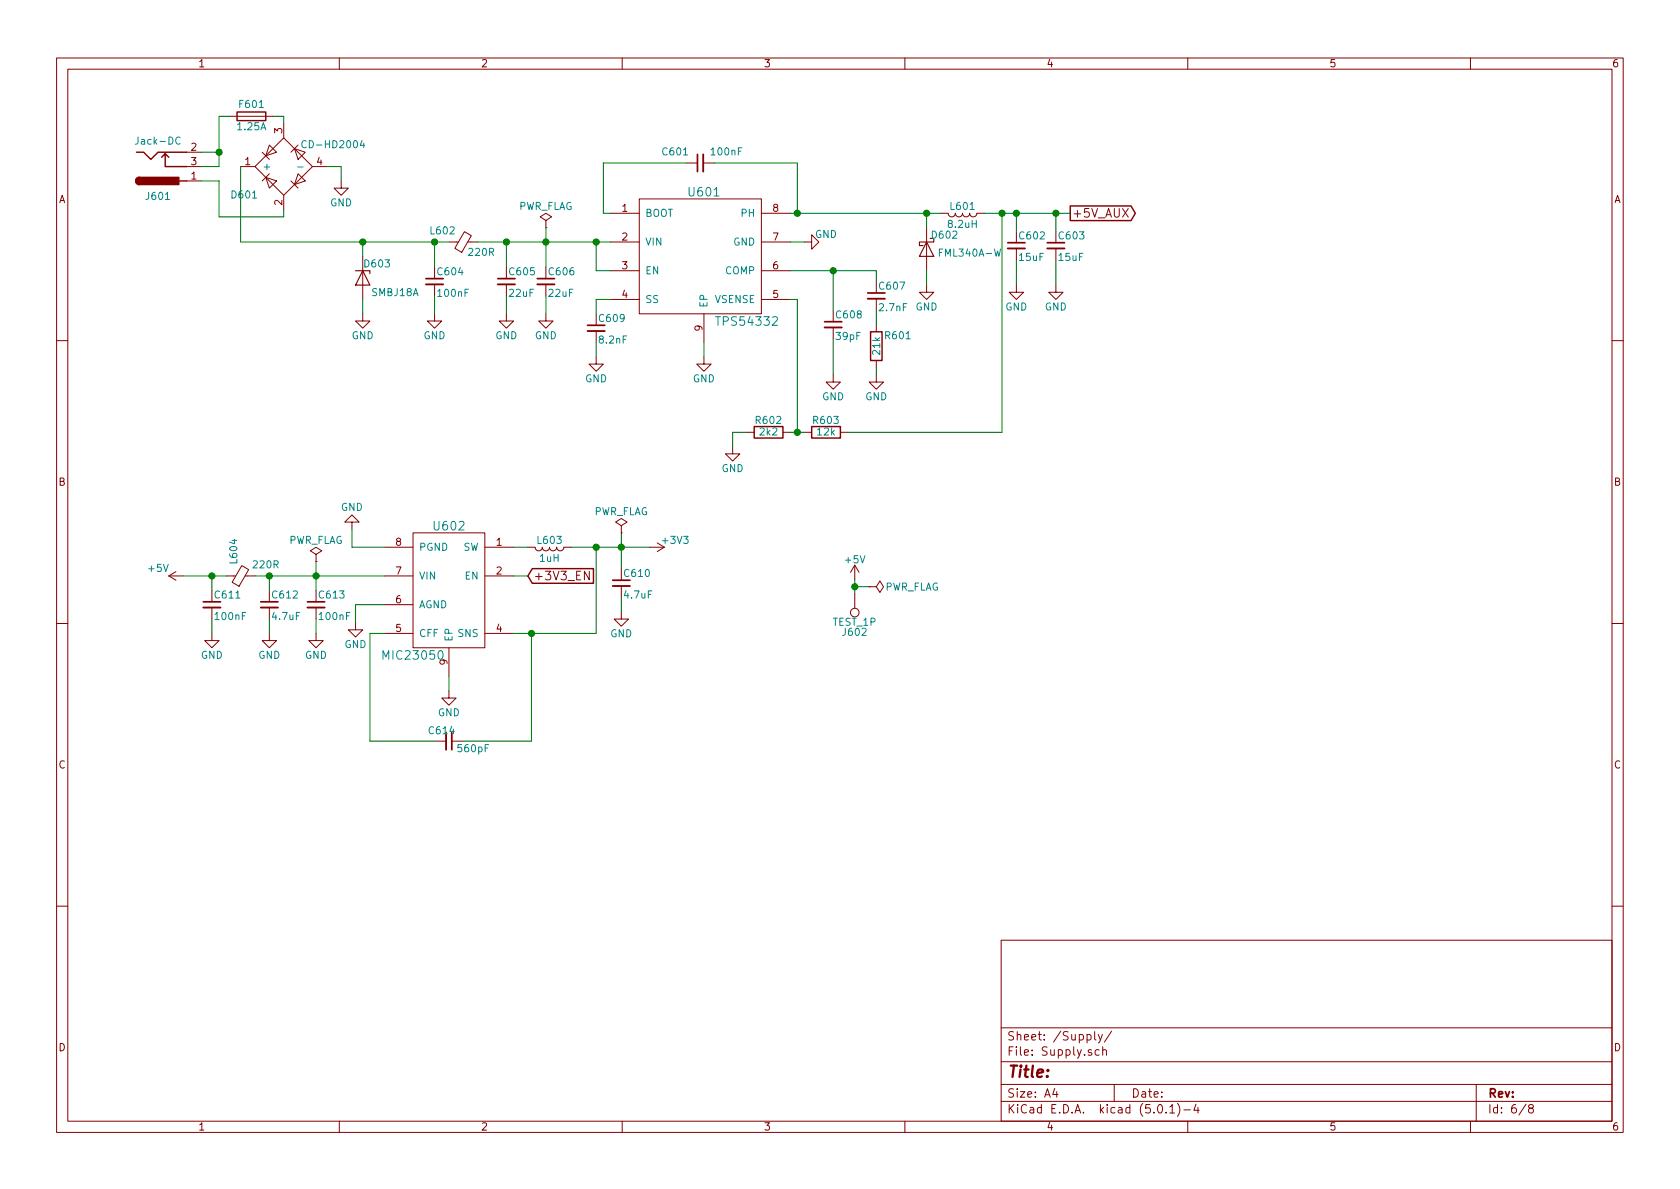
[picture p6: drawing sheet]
EESchema Schematic File Version 2
LIBS:power
LIBS:device
LIBS:switches
LIBS:relays
LIBS:motors
LIBS:transistors
LIBS:conn
LIBS:linear
LIBS:regul
LIBS:74xx
LIBS:cmos4000
LIBS:adc-dac
LIBS:memory
LIBS:xilinx
LIBS:microcontrollers
LIBS:dsp
LIBS:microchip
LIBS:analog_switches
LIBS:motorola
LIBS:texas
LIBS:intel
LIBS:audio
LIBS:interface
LIBS:digital-audio
LIBS:philips
LIBS:display
LIBS:cypress
LIBS:siliconi
LIBS:opto
LIBS:atmel
LIBS:contrib
LIBS:valves
LIBS:BOOST
LIBS:BUCK
LIBS:CODEC
LIBS:CONNECTOR
LIBS:EMI_GASKET
LIBS:LDO
LIBS:LED
LIBS:POWER_SW
LIBS:SDRAM
LIBS:STM32
LIBS:TVS_ARRAY
LIBS:LOGIC
LIBS:BATTERY
LIBS:DISCRETE
LIBS:ELECTROMECH
LIBS:WIFI
LIBS:Audio board-cache
EELAYER 25 0
EELAYER END
$Descr A4 11693 8268
encoding utf-8
Sheet 6 8
Title ""
Date ""
Rev ""
Comp ""
Comment1 ""
Comment2 ""
Comment3 ""
Comment4 ""
$EndDescr
$Comp
L Jack-DC J601
U 1 1
P 1100 1150
F 0 "J601" H 1100 1360 50  0000 C CNN
F 1 "Jack-DC" H 1100 975 50  0000 C CNN
F 2 "Connectors:BARREL_JACK" H 1150 1110 50  0001 C CNN
F 3 "" H 1150 1110 50  0001 C CNN
	1    1100 1150
	1    0    0    1   
$EndComp
$Comp
L D_Bridge_+AA- D601
U 1 1
P 1975 1150
F 0 "D601" H 2150 1350 50  0000 L CNN
F 1 "CD-HD2004" H 1400 1000 50  0000 L CNN
F 2 "Diode:SMD-4" H 1975 1150 50  0001 C CNN
F 3 "" H 1975 1150 50  0001 C CNN
	1    1975 1150
	-1   0    0    1   
$EndComp
$Comp
L GND #PWR069
U 1 1
P 2375 1250
F 0 "#PWR069" H 2375 1000 50  0001 C CNN
F 1 "GND" H 2375 1100 50  0000 C CNN
F 2 "" H 2375 1250 50  0001 C CNN
F 3 "" H 2375 1250 50  0001 C CNN
	1    2375 1250
	1    0    0    -1  
$EndComp
$Comp
L Fuse F601
U 1 1
P 1750 800
F 0 "F601" V 1830 800 50  0000 C CNN
F 1 "1.25A" V 1675 800 50  0000 C CNN
F 2 "Resistors_SMD:R_0603" V 1680 800 50  0001 C CNN
F 3 "" H 1750 800 50  0001 C CNN
	1    1750 800 
	0    -1   -1   0   
$EndComp
$Comp
L D_Zener D603
U 1 1
P 2525 1925
F 0 "D603" V 2425 2025 50  0000 C CNN
F 1 "SMBJ18A" V 2625 2150 50  0000 C CNN
F 2 "Diodes_SMD:D_SMB" H 2525 1925 50  0001 C CNN
F 3 "" H 2525 1925 50  0001 C CNN
	1    2525 1925
	0    1    1    0   
$EndComp
$Comp
L GND #PWR070
U 1 1
P 2525 2175
F 0 "#PWR070" H 2525 1925 50  0001 C CNN
F 1 "GND" H 2525 2025 50  0000 C CNN
F 2 "" H 2525 2175 50  0001 C CNN
F 3 "" H 2525 2175 50  0001 C CNN
	1    2525 2175
	1    0    0    -1  
$EndComp
$Comp
L C_Small C604
U 1 1
P 3025 1950
F 0 "C604" H 3035 2020 50  0000 L CNN
F 1 "100nF" H 3035 1870 50  0000 L CNN
F 2 "Capacitors_SMD:C_0603" H 3025 1950 50  0001 C CNN
F 3 "" H 3025 1950 50  0001 C CNN
	1    3025 1950
	1    0    0    -1  
$EndComp
$Comp
L GND #PWR071
U 1 1
P 3025 2175
F 0 "#PWR071" H 3025 1925 50  0001 C CNN
F 1 "GND" H 3025 2025 50  0000 C CNN
F 2 "" H 3025 2175 50  0001 C CNN
F 3 "" H 3025 2175 50  0001 C CNN
	1    3025 2175
	1    0    0    -1  
$EndComp
$Comp
L Ferrite_Bead_Small L602
U 1 1
P 3225 1675
F 0 "L602" V 3300 1725 50  0000 L CNN
F 1 "220R" V 3150 1450 50  0000 L CNN
F 2 "Inductors_SMD:L_0603" V 3155 1675 50  0001 C CNN
F 3 "" H 3225 1675 50  0001 C CNN
	1    3225 1675
	0    -1   -1   0   
$EndComp
$Comp
L C_Small C605
U 1 1
P 3525 1950
F 0 "C605" H 3535 2020 50  0000 L CNN
F 1 "22uF" H 3535 1870 50  0000 L CNN
F 2 "Capacitors_SMD:C_1210" H 3525 1950 50  0001 C CNN
F 3 "" H 3525 1950 50  0001 C CNN
	1    3525 1950
	1    0    0    -1  
$EndComp
$Comp
L GND #PWR072
U 1 1
P 3525 2175
F 0 "#PWR072" H 3525 1925 50  0001 C CNN
F 1 "GND" H 3525 2025 50  0000 C CNN
F 2 "" H 3525 2175 50  0001 C CNN
F 3 "" H 3525 2175 50  0001 C CNN
	1    3525 2175
	1    0    0    -1  
$EndComp
$Comp
L TPS54332 U601
U 1 1
P 4900 1775
F 0 "U601" H 4900 2225 60  0000 C CNN
F 1 "TPS54332" H 5200 1325 60  0000 C CNN
F 2 "Housings_SOIC:TI_SO-PowerPAD-8_ThermalVias" H 4600 1625 60  0001 C CNN
F 3 "" H 4600 1625 60  0001 C CNN
	1    4900 1775
	1    0    0    -1  
$EndComp
$Comp
L C_Small C601
U 1 1
P 4875 1125
F 0 "C601" V 4950 1200 50  0000 L CNN
F 1 "100nF" V 4950 825 50  0000 L CNN
F 2 "Capacitors_SMD:C_0603" H 4875 1125 50  0001 C CNN
F 3 "" H 4875 1125 50  0001 C CNN
	1    4875 1125
	0    -1   -1   0   
$EndComp
$Comp
L L L601
U 1 1
P 6700 1475
F 0 "L601" V 6650 1475 50  0000 C CNN
F 1 "8.2uH" V 6775 1475 50  0000 C CNN
F 2 "Inductors_SMD:L_Taiyo-Yuden_NR-60xx_HandSoldering" H 6700 1475 50  0001 C CNN
F 3 "" H 6700 1475 50  0001 C CNN
	1    6700 1475
	0    1    1    0   
$EndComp
$Comp
L D_Schottky D602
U 1 1
P 6450 1725
F 0 "D602" V 6350 1850 50  0000 C CNN
F 1 "FML340A-W" V 6475 2025 50  0000 C CNN
F 2 "Diodes_SMD:D_SMA" H 6450 1725 50  0001 C CNN
F 3 "" H 6450 1725 50  0001 C CNN
	1    6450 1725
	0    1    1    0   
$EndComp
$Comp
L GND #PWR073
U 1 1
P 6450 1975
F 0 "#PWR073" H 6450 1725 50  0001 C CNN
F 1 "GND" H 6450 1825 50  0000 C CNN
F 2 "" H 6450 1975 50  0001 C CNN
F 3 "" H 6450 1975 50  0001 C CNN
	1    6450 1975
	1    0    0    -1  
$EndComp
$Comp
L C_Small C602
U 1 1
P 7075 1700
F 0 "C602" H 7085 1770 50  0000 L CNN
F 1 "15uF" H 7085 1620 50  0000 L CNN
F 2 "Capacitors_SMD:C_0603" H 7075 1700 50  0001 C CNN
F 3 "" H 7075 1700 50  0001 C CNN
	1    7075 1700
	1    0    0    -1  
$EndComp
$Comp
L GND #PWR074
U 1 1
P 7350 1975
F 0 "#PWR074" H 7350 1725 50  0001 C CNN
F 1 "GND" H 7350 1825 50  0000 C CNN
F 2 "" H 7350 1975 50  0001 C CNN
F 3 "" H 7350 1975 50  0001 C CNN
	1    7350 1975
	1    0    0    -1  
$EndComp
$Comp
L C_Small C603
U 1 1
P 7350 1700
F 0 "C603" H 7360 1770 50  0000 L CNN
F 1 "15uF" H 7360 1620 50  0000 L CNN
F 2 "Capacitors_SMD:C_0603" H 7350 1700 50  0001 C CNN
F 3 "" H 7350 1700 50  0001 C CNN
	1    7350 1700
	1    0    0    -1  
$EndComp
$Comp
L GND #PWR075
U 1 1
P 7075 1975
F 0 "#PWR075" H 7075 1725 50  0001 C CNN
F 1 "GND" H 7075 1825 50  0000 C CNN
F 2 "" H 7075 1975 50  0001 C CNN
F 3 "" H 7075 1975 50  0001 C CNN
	1    7075 1975
	1    0    0    -1  
$EndComp
$Comp
L C_Small C606
U 1 1
P 3800 1950
F 0 "C606" H 3810 2020 50  0000 L CNN
F 1 "22uF" H 3810 1870 50  0000 L CNN
F 2 "Capacitors_SMD:C_1210" H 3800 1950 50  0001 C CNN
F 3 "" H 3800 1950 50  0001 C CNN
	1    3800 1950
	1    0    0    -1  
$EndComp
$Comp
L GND #PWR076
U 1 1
P 3800 2175
F 0 "#PWR076" H 3800 1925 50  0001 C CNN
F 1 "GND" H 3800 2025 50  0000 C CNN
F 2 "" H 3800 2175 50  0001 C CNN
F 3 "" H 3800 2175 50  0001 C CNN
	1    3800 2175
	1    0    0    -1  
$EndComp
$Comp
L C_Small C609
U 1 1
P 4150 2275
F 0 "C609" H 4160 2345 50  0000 L CNN
F 1 "8.2nF" H 4160 2195 50  0000 L CNN
F 2 "Capacitors_SMD:C_0603" H 4150 2275 50  0001 C CNN
F 3 "" H 4150 2275 50  0001 C CNN
	1    4150 2275
	1    0    0    -1  
$EndComp
$Comp
L GND #PWR077
U 1 1
P 4150 2475
F 0 "#PWR077" H 4150 2225 50  0001 C CNN
F 1 "GND" H 4150 2325 50  0000 C CNN
F 2 "" H 4150 2475 50  0001 C CNN
F 3 "" H 4150 2475 50  0001 C CNN
	1    4150 2475
	1    0    0    -1  
$EndComp
$Comp
L GND #PWR078
U 1 1
P 5600 1675
F 0 "#PWR078" H 5600 1425 50  0001 C CNN
F 1 "GND" V 5650 1525 50  0000 C CNN
F 2 "" H 5600 1675 50  0001 C CNN
F 3 "" H 5600 1675 50  0001 C CNN
	1    5600 1675
	0    -1   -1   0   
$EndComp
$Comp
L C_Small C607
U 1 1
P 6100 2050
F 0 "C607" H 6110 2120 50  0000 L CNN
F 1 "2.7nF" H 6110 1970 50  0000 L CNN
F 2 "Capacitors_SMD:C_0603" H 6100 2050 50  0001 C CNN
F 3 "" H 6100 2050 50  0001 C CNN
	1    6100 2050
	1    0    0    -1  
$EndComp
$Comp
L R R601
U 1 1
P 6100 2400
F 0 "R601" H 6250 2475 50  0000 C CNN
F 1 "21k" V 6100 2400 50  0000 C CNN
F 2 "Resistors_SMD:R_0603" V 6030 2400 50  0001 C CNN
F 3 "" H 6100 2400 50  0001 C CNN
	1    6100 2400
	1    0    0    -1  
$EndComp
$Comp
L GND #PWR079
U 1 1
P 6100 2600
F 0 "#PWR079" H 6100 2350 50  0001 C CNN
F 1 "GND" H 6100 2450 50  0000 C CNN
F 2 "" H 6100 2600 50  0001 C CNN
F 3 "" H 6100 2600 50  0001 C CNN
	1    6100 2600
	1    0    0    -1  
$EndComp
$Comp
L C_Small C608
U 1 1
P 5800 2250
F 0 "C608" H 5810 2320 50  0000 L CNN
F 1 "39pF" H 5810 2170 50  0000 L CNN
F 2 "Capacitors_SMD:C_0603" H 5800 2250 50  0001 C CNN
F 3 "" H 5800 2250 50  0001 C CNN
	1    5800 2250
	1    0    0    -1  
$EndComp
$Comp
L GND #PWR080
U 1 1
P 5800 2600
F 0 "#PWR080" H 5800 2350 50  0001 C CNN
F 1 "GND" H 5800 2450 50  0000 C CNN
F 2 "" H 5800 2600 50  0001 C CNN
F 3 "" H 5800 2600 50  0001 C CNN
	1    5800 2600
	1    0    0    -1  
$EndComp
$Comp
L R R603
U 1 1
P 5750 3000
F 0 "R603" V 5830 3000 50  0000 C CNN
F 1 "12k" V 5750 3000 50  0000 C CNN
F 2 "Resistors_SMD:R_0603" V 5680 3000 50  0001 C CNN
F 3 "" H 5750 3000 50  0001 C CNN
	1    5750 3000
	0    -1   -1   0   
$EndComp
$Comp
L R R602
U 1 1
P 5350 3000
F 0 "R602" V 5430 3000 50  0000 C CNN
F 1 "2k2" V 5350 3000 50  0000 C CNN
F 2 "Resistors_SMD:R_0603" V 5280 3000 50  0001 C CNN
F 3 "" H 5350 3000 50  0001 C CNN
	1    5350 3000
	0    -1   -1   0   
$EndComp
$Comp
L GND #PWR081
U 1 1
P 5100 3100
F 0 "#PWR081" H 5100 2850 50  0001 C CNN
F 1 "GND" H 5100 2950 50  0000 C CNN
F 2 "" H 5100 3100 50  0001 C CNN
F 3 "" H 5100 3100 50  0001 C CNN
	1    5100 3100
	1    0    0    -1  
$EndComp
Text GLabel 7450 1475 2    60   Output ~ 0
+5V_AUX
$Comp
L GND #PWR082
U 1 1
P 4900 2475
F 0 "#PWR082" H 4900 2225 50  0001 C CNN
F 1 "GND" H 4900 2325 50  0000 C CNN
F 2 "" H 4900 2475 50  0001 C CNN
F 3 "" H 4900 2475 50  0001 C CNN
	1    4900 2475
	1    0    0    -1  
$EndComp
$Comp
L C_Small C611
U 1 1
P 1475 4200
F 0 "C611" H 1485 4270 50  0000 L CNN
F 1 "100nF" H 1485 4120 50  0000 L CNN
F 2 "Capacitors_SMD:C_0603" H 1475 4200 50  0001 C CNN
F 3 "" H 1475 4200 50  0001 C CNN
	1    1475 4200
	1    0    0    -1  
$EndComp
$Comp
L Ferrite_Bead_Small L604
U 1 1
P 1675 4000
F 0 "L604" H 1750 4050 50  0000 L CNN
F 1 "220R" V 1750 3725 50  0000 L CNN
F 2 "Inductors_SMD:L_0603" V 1605 4000 50  0001 C CNN
F 3 "" H 1675 4000 50  0001 C CNN
	1    1675 4000
	0    -1   -1   0   
$EndComp
$Comp
L +5V #PWR083
U 1 1
P 1275 4000
F 0 "#PWR083" H 1275 3850 50  0001 C CNN
F 1 "+5V" V 1325 4175 50  0000 C CNN
F 2 "" H 1275 4000 50  0001 C CNN
F 3 "" H 1275 4000 50  0001 C CNN
	1    1275 4000
	0    -1   -1   0   
$EndComp
$Comp
L C_Small C612
U 1 1
P 1875 4200
F 0 "C612" H 1885 4270 50  0000 L CNN
F 1 "4.7uF" H 1885 4120 50  0000 L CNN
F 2 "Capacitors_SMD:C_0805" H 1875 4200 50  0001 C CNN
F 3 "" H 1875 4200 50  0001 C CNN
	1    1875 4200
	1    0    0    -1  
$EndComp
$Comp
L C_Small C613
U 1 1
P 2200 4200
F 0 "C613" H 2210 4270 50  0000 L CNN
F 1 "100nF" H 2210 4120 50  0000 L CNN
F 2 "Capacitors_SMD:C_0603" H 2200 4200 50  0001 C CNN
F 3 "" H 2200 4200 50  0001 C CNN
	1    2200 4200
	1    0    0    -1  
$EndComp
$Comp
L MIC23050 U602
U 1 1
P 3125 4100
F 0 "U602" H 3125 4550 60  0000 C CNN
F 1 "MIC23050" H 3375 3650 60  0000 C CNN
F 2 "Housings_DFN_QFN:DFN-8-1EP_2x2mm_Pitch0.5mm" H 2875 3650 60  0001 C CNN
F 3 "" H 2875 3650 60  0001 C CNN
	1    3125 4100
	-1   0    0    -1  
$EndComp
$Comp
L GND #PWR084
U 1 1
P 1875 4400
F 0 "#PWR084" H 1875 4150 50  0001 C CNN
F 1 "GND" H 1875 4250 50  0000 C CNN
F 2 "" H 1875 4400 50  0001 C CNN
F 3 "" H 1875 4400 50  0001 C CNN
	1    1875 4400
	1    0    0    -1  
$EndComp
$Comp
L GND #PWR085
U 1 1
P 2200 4400
F 0 "#PWR085" H 2200 4150 50  0001 C CNN
F 1 "GND" H 2200 4250 50  0000 C CNN
F 2 "" H 2200 4400 50  0001 C CNN
F 3 "" H 2200 4400 50  0001 C CNN
	1    2200 4400
	1    0    0    -1  
$EndComp
$Comp
L GND #PWR086
U 1 1
P 3125 4800
F 0 "#PWR086" H 3125 4550 50  0001 C CNN
F 1 "GND" H 3125 4650 50  0000 C CNN
F 2 "" H 3125 4800 50  0001 C CNN
F 3 "" H 3125 4800 50  0001 C CNN
	1    3125 4800
	1    0    0    -1  
$EndComp
$Comp
L C_Small C614
U 1 1
P 3125 5150
F 0 "C614" V 3050 5000 50  0000 L CNN
F 1 "560pF" V 3175 5200 50  0000 L CNN
F 2 "Capacitors_SMD:C_0603" H 3125 5150 50  0001 C CNN
F 3 "" H 3125 5150 50  0001 C CNN
	1    3125 5150
	0    1    1    0   
$EndComp
$Comp
L GND #PWR087
U 1 1
P 2475 4325
F 0 "#PWR087" H 2475 4075 50  0001 C CNN
F 1 "GND" H 2475 4175 50  0000 C CNN
F 2 "" H 2475 4325 50  0001 C CNN
F 3 "" H 2475 4325 50  0001 C CNN
	1    2475 4325
	1    0    0    -1  
$EndComp
$Comp
L GND #PWR088
U 1 1
P 2450 3675
F 0 "#PWR088" H 2450 3425 50  0001 C CNN
F 1 "GND" H 2450 3525 50  0000 C CNN
F 2 "" H 2450 3675 50  0001 C CNN
F 3 "" H 2450 3675 50  0001 C CNN
	1    2450 3675
	-1   0    0    1   
$EndComp
$Comp
L L L603
U 1 1
P 3825 3800
F 0 "L603" V 3775 3800 50  0000 C CNN
F 1 "1uH" V 3900 3800 50  0000 C CNN
F 2 "Inductors_SMD:L_0805" H 3825 3800 50  0001 C CNN
F 3 "" H 3825 3800 50  0001 C CNN
	1    3825 3800
	0    1    1    0   
$EndComp
$Comp
L C_Small C610
U 1 1
P 4325 4050
F 0 "C610" H 4335 4120 50  0000 L CNN
F 1 "4.7uF" H 4335 3970 50  0000 L CNN
F 2 "Capacitors_SMD:C_0805" H 4325 4050 50  0001 C CNN
F 3 "" H 4325 4050 50  0001 C CNN
	1    4325 4050
	1    0    0    -1  
$EndComp
$Comp
L GND #PWR089
U 1 1
P 4325 4250
F 0 "#PWR089" H 4325 4000 50  0001 C CNN
F 1 "GND" H 4325 4100 50  0000 C CNN
F 2 "" H 4325 4250 50  0001 C CNN
F 3 "" H 4325 4250 50  0001 C CNN
	1    4325 4250
	1    0    0    -1  
$EndComp
$Comp
L +3V3 #PWR090
U 1 1
P 4525 3800
F 0 "#PWR090" H 4525 3650 50  0001 C CNN
F 1 "+3V3" V 4475 3975 50  0000 C CNN
F 2 "" H 4525 3800 50  0001 C CNN
F 3 "" H 4525 3800 50  0001 C CNN
	1    4525 3800
	0    1    1    0   
$EndComp
$Comp
L GND #PWR091
U 1 1
P 1475 4400
F 0 "#PWR091" H 1475 4150 50  0001 C CNN
F 1 "GND" H 1475 4250 50  0000 C CNN
F 2 "" H 1475 4400 50  0001 C CNN
F 3 "" H 1475 4400 50  0001 C CNN
	1    1475 4400
	1    0    0    -1  
$EndComp
$Comp
L TEST_1P J602
U 1 1
P 5950 4125
F 0 "J602" H 5950 4395 50  0000 C CNN
F 1 "TEST_1P" H 5950 4325 50  0000 C CNN
F 2 "ELECTROMECH:Mill-Max_0990" H 6150 4125 50  0001 C CNN
F 3 "" H 6150 4125 50  0001 C CNN
	1    5950 4125
	-1   0    0    1   
$EndComp
$Comp
L +5V #PWR092
U 1 1
P 5950 4025
F 0 "#PWR092" H 5950 3875 50  0001 C CNN
F 1 "+5V" H 5950 4165 50  0000 C CNN
F 2 "" H 5950 4025 50  0001 C CNN
F 3 "" H 5950 4025 50  0001 C CNN
	1    5950 4025
	1    0    0    -1  
$EndComp
Text GLabel 3675 4000 2    60   Input ~ 0
+3V3_EN
$Comp
L PWR_FLAG #FLG093
U 1 1
P 6050 4075
F 0 "#FLG093" H 6050 4150 50  0001 C CNN
F 1 "PWR_FLAG" V 6050 4375 50  0000 C CNN
F 2 "" H 6050 4075 50  0001 C CNN
F 3 "" H 6050 4075 50  0001 C CNN
	1    6050 4075
	0    1    1    0   
$EndComp
$Comp
L PWR_FLAG #FLG094
U 1 1
P 3800 1575
F 0 "#FLG094" H 3800 1650 50  0001 C CNN
F 1 "PWR_FLAG" H 3800 1725 50  0000 C CNN
F 2 "" H 3800 1575 50  0001 C CNN
F 3 "" H 3800 1575 50  0001 C CNN
	1    3800 1575
	1    0    0    -1  
$EndComp
Wire Wire Line
	1975 850  1975 800 
Wire Wire Line
	1525 800  1525 1150
Wire Wire Line
	1525 1050 1400 1050
Wire Wire Line
	1975 1450 1975 1500
Wire Wire Line
	1975 1500 1525 1500
Wire Wire Line
	1525 1500 1525 1250
Wire Wire Line
	1525 1250 1400 1250
Wire Wire Line
	1525 1150 1400 1150
Connection ~ 1525 1050
Wire Wire Line
	2275 1150 2375 1150
Wire Wire Line
	2375 1150 2375 1250
Wire Wire Line
	1675 1675 3125 1675
Wire Wire Line
	2525 1675 2525 1775
Wire Wire Line
	1675 1150 1675 1675
Wire Wire Line
	2525 2075 2525 2175
Wire Wire Line
	3025 1675 3025 1850
Connection ~ 2525 1675
Wire Wire Line
	3025 2050 3025 2175
Connection ~ 3025 1675
Wire Wire Line
	3325 1675 4250 1675
Wire Wire Line
	3525 1675 3525 1850
Wire Wire Line
	3525 2050 3525 2175
Wire Wire Line
	4250 1475 4200 1475
Wire Wire Line
	4200 1475 4200 1125
Wire Wire Line
	4200 1125 4775 1125
Wire Wire Line
	5500 1475 6550 1475
Wire Wire Line
	5550 1475 5550 1125
Wire Wire Line
	5550 1125 4975 1125
Connection ~ 3525 1675
Connection ~ 5550 1475
Wire Wire Line
	6450 1575 6450 1475
Connection ~ 6450 1475
Wire Wire Line
	6450 1875 6450 1975
Wire Wire Line
	6850 1475 7450 1475
Wire Wire Line
	7075 1475 7075 1600
Wire Wire Line
	7350 1800 7350 1975
Wire Wire Line
	7350 1475 7350 1600
Connection ~ 7075 1475
Wire Wire Line
	7075 1975 7075 1800
Wire Wire Line
	3800 1575 3800 1850
Connection ~ 3800 1675
Wire Wire Line
	3800 2175 3800 2050
Wire Wire Line
	4250 1875 4150 1875
Wire Wire Line
	4150 1875 4150 1675
Connection ~ 4150 1675
Wire Wire Line
	4250 2075 4150 2075
Wire Wire Line
	4150 2075 4150 2175
Wire Wire Line
	4150 2475 4150 2375
Wire Wire Line
	5500 1675 5600 1675
Wire Wire Line
	5500 1875 6100 1875
Wire Wire Line
	6100 1875 6100 1950
Wire Wire Line
	6100 2250 6100 2150
Wire Wire Line
	6100 2550 6100 2600
Wire Wire Line
	5800 2150 5800 1875
Connection ~ 5800 1875
Wire Wire Line
	5800 2600 5800 2350
Wire Wire Line
	5500 2075 5550 2075
Wire Wire Line
	5550 2075 5550 3000
Wire Wire Line
	5500 3000 5600 3000
Connection ~ 5550 3000
Wire Wire Line
	5900 3000 6975 3000
Wire Wire Line
	6975 3000 6975 1475
Connection ~ 6975 1475
Wire Wire Line
	5200 3000 5100 3000
Wire Wire Line
	5100 3000 5100 3100
Connection ~ 7350 1475
Wire Wire Line
	4900 2475 4900 2375
Wire Wire Line
	1475 4100 1475 4000
Wire Wire Line
	1275 4000 1575 4000
Connection ~ 1475 4000
Wire Wire Line
	1775 4000 2675 4000
Wire Wire Line
	1875 4000 1875 4100
Connection ~ 1875 4000
Wire Wire Line
	2200 3900 2200 4100
Connection ~ 2200 4000
Wire Wire Line
	2200 4300 2200 4400
Wire Wire Line
	1875 4400 1875 4300
Wire Wire Line
	3125 4700 3125 4800
Wire Wire Line
	2575 4400 2675 4400
Wire Wire Line
	2575 4400 2575 5150
Wire Wire Line
	2575 5150 3025 5150
Wire Wire Line
	3575 4400 4150 4400
Wire Wire Line
	3700 4400 3700 5150
Wire Wire Line
	3700 5150 3225 5150
Wire Wire Line
	2475 4325 2475 4200
Wire Wire Line
	2475 4200 2675 4200
Wire Wire Line
	2450 3675 2450 3800
Wire Wire Line
	2450 3800 2675 3800
Wire Wire Line
	3575 4000 3675 4000
Wire Wire Line
	3575 3800 3675 3800
Wire Wire Line
	4150 4400 4150 3800
Wire Wire Line
	3975 3800 4525 3800
Connection ~ 3700 4400
Wire Wire Line
	4325 3700 4325 3950
Connection ~ 4150 3800
Wire Wire Line
	4325 4250 4325 4150
Connection ~ 4325 3800
Wire Wire Line
	1525 800  1600 800 
Wire Wire Line
	1975 800  1900 800 
Wire Wire Line
	1475 4300 1475 4400
Wire Wire Line
	5950 4025 5950 4125
Wire Wire Line
	5950 4075 6050 4075
Connection ~ 5950 4075
$Comp
L PWR_FLAG #FLG095
U 1 1
P 2200 3900
F 0 "#FLG095" H 2200 3975 50  0001 C CNN
F 1 "PWR_FLAG" H 2200 4050 50  0000 C CNN
F 2 "" H 2200 3900 50  0001 C CNN
F 3 "" H 2200 3900 50  0001 C CNN
	1    2200 3900
	1    0    0    -1  
$EndComp
$Comp
L PWR_FLAG #FLG096
U 1 1
P 4325 3700
F 0 "#FLG096" H 4325 3775 50  0001 C CNN
F 1 "PWR_FLAG" H 4325 3850 50  0000 C CNN
F 2 "" H 4325 3700 50  0001 C CNN
F 3 "" H 4325 3700 50  0001 C CNN
	1    4325 3700
	1    0    0    -1  
$EndComp
$EndSCHEMATC
